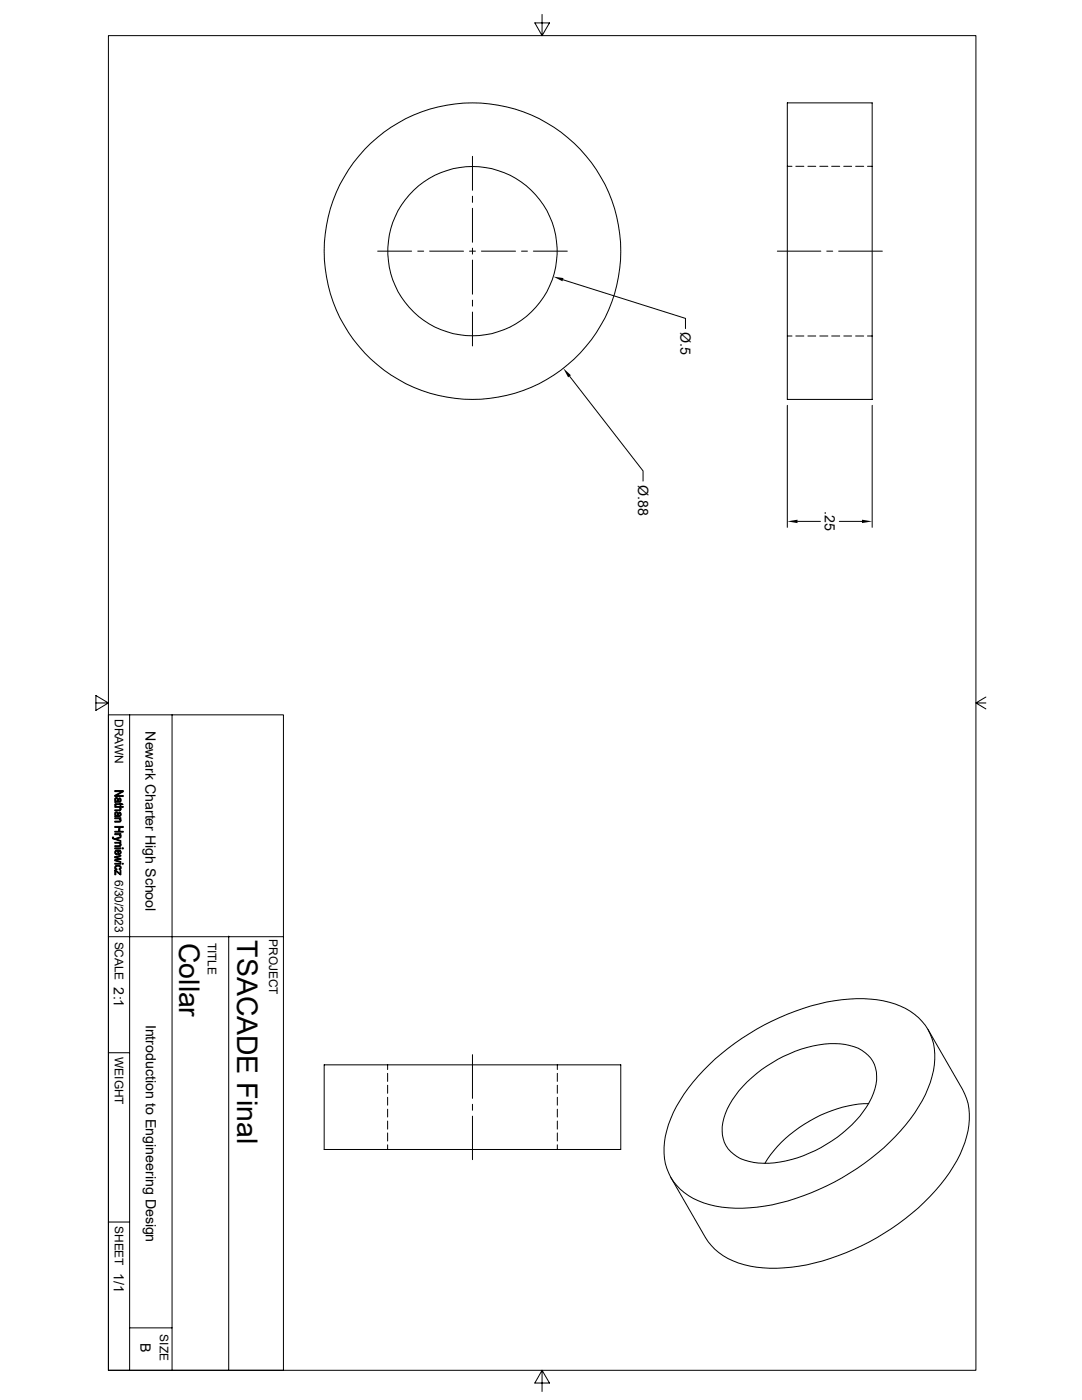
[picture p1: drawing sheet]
<svg xmlns="http://www.w3.org/2000/svg" width="216mm" height="279mm" viewBox="0 0 216 279" stroke-linecap="round" stroke-linejoin="round" font-family="sans-serif">
<g fill="none" stroke="#000" stroke-width=".2">
<path d="M21.6 7.1h173.1v266.4h-173.1zM108.2 2.9v4.2l1.4-2.5h-2.9l1.5 2.5M94.3 31.2v6.8M94.3 39.2v1.2M157.1 20.5h16.9v59.2h-16.9zM157.1 33.2h.9M158.8 33.2h1.6M161.2 33.2h1.6M163.6 33.2h1.6M165.9 33.2h1.7M168.4 33.2h1.5M170.7 33.2h1.6"/>
<path d="M173.1 33.2h.9M75.4 50.1h6.7M83.4 50.1h1.1M85.7 50.1h6.8M93.7 50.1h1.2M94.3 41.6v6.7M94.3 49.5v1.2M94.3 51.9v6.8M94.3 59.9v1.2M96.1 50.1h6.8M104.1 50.1h1.1M106.4 50.1h6.8"/>
<path d="M112.4 55.8l24.4 7.7v2.1M155.1 50.1h8.7M165 50.1h1.2M167.3 50.1h8.8M94.3 62.3v6.7M113.7 75.1l14.6 18.9v2M157.1 67.1h.9M158.8 67.1h1.6M161.2 67.1h1.6M163.6 67.1h1.6M165.9 67.1h1.7M168.4 67.1h1.5"/>
<path d="M170.7 67.1h1.6M173.1 67.1h.9M157.1 80.9v24.3M174 80.9v24.3M159.1 104.1h4.6M167.5 104.1h4.5M196.7 139.1l-2 1.2h2M19.1 140.3h2.5l-2.5-1.5v3l2.5-1.5M21.6 142.7h35v130.8h-35zM25.9 142.7v130.8M34.3 142.7v130.8M194.7 140.3l2 1.2"/>
<path d="M21.6 186.9h35M45.6 186.8v86.5M21.6 210.1h4.3M64.7 212.5h59.2v16.9h-59.2zM77.3 212.5v.9M77.3 214.2v1.6M77.3 216.6v1.6M77.3 219v1.6M94.3 210.5v8.7M111.2 212.5v.9M111.2 214.2v1.6M111.2 216.6v1.6"/>
<path d="M111.2 219v1.6M141.5 212.5a48.2 48.2 0 0 1 26.5-13 21.2 21.2 0 0 1 13.6 2.3 10.8 10.8 0 0 1 4.7 11.9 29 29 0 0 1-8.8 14.3 48.2 48.2 0 0 1-26.5 12.9 21.2 21.2 0 0 1-13.6-2.3 10.8 10.8 0 0 1-4.6-11.8 29 29 0 0 1 8.7-14.3zM149.1 215.9a26.7 26.7 0 0 1 17.6-7.6 9 9 0 0 1 7 2.9 7.7 7.7 0 0 1 .2 7.9 24.8 24.8 0 0 1-12.4 11 18.3 18.3 0 0 1-13 1.4 6.3 6.3 0 0 1-4.1-8.4 17.1 17.1 0 0 1 4.7-7.2zM185.2 205.4l6.9 12a12.8 12.8 0 0 1 .4 10.6 34.3 34.3 0 0 1-11.9 15.2 48.2 48.2 0 0 1-22.7 9.7 21.2 21.2 0 0 1-13.6-2.3 10.8 10.8 0 0 1-3.5-3.6l-6.9-12M77.3 221.4v1.5M77.3 223.7v1.6M77.3 226.1v1.6M77.3 228.5v.9M94.3 220.4v1.2M94.3 222.8v8.6M111.2 221.4v1.5M111.2 223.7v1.6"/>
<path d="M111.2 226.1v1.6M111.2 228.5v.9M173.4 220.3a26.2 26.2 0 0 0-19 9.4l-1.8 2.5M21.6 243.9h4.3M25.9 265h8.4M108.2 273.5l-1.5 2.5h2.9l-1.4-2.5v4.2"/>
<circle cx="94.3" cy="50.1" r="29.6"/>
<circle cx="94.3" cy="50.1" r="16.9"/>
</g>
<g fill="#000" stroke="#000" stroke-width=".2">
<path d="M23.1 159.6v.3z" fill-rule="evenodd"/>
<path d="M22.9 159.3l.3-.1 .3 .1v.6v-.1a.26 .26 0 0 0-.1-.3 .26 .26 0 0 0-.3 0l-.1 .4-.1-.2z" fill-rule="evenodd"/>
<path d="M23.8 159.2l.2 .1v.4v-.2l-.3-.1z" fill-rule="evenodd"/>
<path d="M23.1 159.7l.4 .2 .1-.5a.34 .34 0 0 0 .3 .5l.1-.6 .2 .3a.39 .39 0 0 1-.5 .5h-.8z" fill-rule="evenodd"/>
<path d="M22.9 158.7h1.7v.3h-1.7z" fill-rule="evenodd"/>
<path d="M22.9 157.8h1.7v.2h-1.7z" fill-rule="evenodd"/>
<path d="M22.9 158.7l1.4-.7h.3l-1.3 .7z" fill-rule="evenodd"/>
<path d="M22.4 167h.2v.4l-.2-.1z" fill-rule="evenodd"/>
<path d="M23.1 162.4v.4z" fill-rule="evenodd"/>
<path d="M22.9 160.5l.2-.1v.4h-.2z" fill-rule="evenodd"/>
<path d="M22.9 173.7l.2 .3v.6h-.2z" fill-rule="evenodd"/>
<path d="M23 169.8l.1 .4 .2 .2v.2l-.4-.3z" fill-rule="evenodd"/>
<path d="M23 172.8l.1 .6h.3l-.2 .2a.43 .43 0 0 1-.3-.3 .43 .43 0 0 1 .1-.5z" fill-rule="evenodd"/>
<path d="M22.9 162.1l.3-.1 .3 .1v.7v-.2a.26 .26 0 0 0-.1-.3 .26 .26 0 0 0-.3 0l-.1 .4-.1-.1z" fill-rule="evenodd"/>
<path d="M23.8 162.1h.2v.4v-.2l-.3-.1z" fill-rule="evenodd"/>
<path d="M24 163.4v.3z" fill-rule="evenodd"/>
<path d="M24 168.2v.3z" fill-rule="evenodd"/>
<path d="M23.1 169.7l.6-.1 .3 .2v.3l-.1-.2-.2-.1-.1 .8h-.1v-.8l-.3 .1-.1 .2z" fill-rule="evenodd"/>
<path d="M23.7 173.4l.3-.2v.3l-.2 .1z" fill-rule="evenodd"/>
<path d="M22.9 173.7l1.1 .6v.3z" fill-rule="evenodd"/>
<path d="M22.9 163.2h1.2v.2h-.1v.2l-.2-.2h-.9z" fill-rule="evenodd"/>
<path d="M22.9 166.4h1.2v.1h-.1v.3l-.2-.2h-.9z" fill-rule="evenodd"/>
<path d="M22.9 167.4l1.2-.4v.2l-.9 .3z" fill-rule="evenodd"/>
<path d="M22.6 167.1l.1 .2 1.4 .5v.1l-1.5-.5z" fill-rule="evenodd"/>
<path d="M22.9 168.1h1.2v.1h-.1v.2l-.2-.1h-.9z" fill-rule="evenodd"/>
<path d="M22.9 171l1.2 .3v.2l-1.2-.3z" fill-rule="evenodd"/>
<path d="M24 173.7h.1v.9h-.1z" fill-rule="evenodd"/>
<path d="M22.9 169.2h1.2v.2h-1.2z" fill-rule="evenodd"/>
<path d="M22.9 171l1.2-.3v.2l-.9 .2z" fill-rule="evenodd"/>
<path d="M22.9 171.6l1-.2 .2 .1-.9 .2z" fill-rule="evenodd"/>
<path d="M22.9 171.6l1.2 .4v.1l-1.2-.3z" fill-rule="evenodd"/>
<path d="M22.9 172.3h1.2v.2h-1.2z" fill-rule="evenodd"/>
<path d="M22.9 161.6h.9l.2-.5a.38 .38 0 0 1 .1 .5 .38 .38 0 0 1-.4 .2h-.8z" fill-rule="evenodd"/>
<path d="M23.1 162.6l.4 .2v-.6l.1 .1a.24 .24 0 0 0 0 .4 .24 .24 0 0 0 .4 0v-.6l.2 .3a.39 .39 0 0 1-.5 .5l-.8 .1z" fill-rule="evenodd"/>
<path d="M22.9 163.9h1l.1-.5a.38 .38 0 0 1 .1 .5 .38 .38 0 0 1-.4 .2h-.8z" fill-rule="evenodd"/>
<path d="M24 166.5l.2 .3-.1 .2-.2-.1z" fill-rule="evenodd"/>
<path d="M22.9 168.8l1-.1 .1-.4a.38 .38 0 0 1 .1 .5 .38 .38 0 0 1-.4 .2h-.8z" fill-rule="evenodd"/>
<path d="M23.7 169.8v.6l.3-.1v-.5l.1 .1a.49 .49 0 0 1-.5 .7z" fill-rule="evenodd"/>
<path d="M23.1 172.8l.6-.1a.44 .44 0 0 1 .4 .3 .44 .44 0 0 1-.1 .5v-.3a.5 .5 0 0 0-.4-.4 .5 .5 0 0 0-.5 .3z" fill-rule="evenodd"/>
<path d="M23.1 160.4h.9v-.1h.1v.1h.3l.2 .2h-.5v.2h-.1v-.2h-.8l-.1 .1z" fill-rule="evenodd"/>
<path d="M22.9 165.9h.8l.2-.8v.8h.7v.2h-1.7z" fill-rule="evenodd"/>
<path d="M22.9 164.9h1.7v.2h-.7l-.2 .8v-.8h-.8z" fill-rule="evenodd"/>
<path d="M24.4 169.2h.2v.2h-.2z" fill-rule="evenodd"/>
<path d="M24.4 172.3h.2v.2h-.2z" fill-rule="evenodd"/>
<path d="M22.9 161h1.7v.1h-.6v.3l-.3-.3h-.8z" fill-rule="evenodd"/>
</g>
<path d="M110.4 55.2l2 .3-.2 .6zM112.4 73.5l1.5 1.4-.5 .4zM157.1 104.1l2-.4v.7zM172 103.7l2 .4-2 .3z" fill="#000"/>
<g font-size="5.7">
<text x="35.7" y="188.1" transform="rotate(90 35.7 188.1)">Collar</text>
<text x="47.3" y="187.7" transform="rotate(90 47.3 187.7)">TSACADE Final</text>
</g>
<g font-size="2.8">
<text x="135.8" y="66.3" transform="rotate(90 135.8 66.3)">Ø.5</text>
<text x="127.3" y="96.7" transform="rotate(90 127.3 96.7)">Ø.88</text>
<text x="164.6" y="102" transform="rotate(90 164.6 102)">.25</text>
<text x="29" y="145.9" transform="rotate(90 29 145.9)">Newark Charter High School</text>
<text x="22.7" y="197.1" transform="rotate(90 22.7 197.1)">2:1</text>
<text x="29.1" y="204.5" transform="rotate(90 29.1 204.5)">Introduction to Engineering Design</text>
<text x="22.7" y="254" transform="rotate(90 22.7 254)">1/1</text>
<text x="28" y="268" transform="rotate(90 28 268)">B</text>
</g>
<g font-size="2.4">
<text x="22.9" y="143.5" transform="rotate(90 22.9 143.5)">DRAWN</text>
<text x="22.9" y="175.6" transform="rotate(90 22.9 175.6)">6/30/2023</text>
<text x="22.9" y="187.9" transform="rotate(90 22.9 187.9)">SCALE</text>
<text x="41.5" y="188.1" transform="rotate(90 41.5 188.1)">TITLE</text>
<text x="53.7" y="187.4" transform="rotate(90 53.7 187.4)">PROJECT</text>
<text x="22.9" y="211" transform="rotate(90 22.9 211)">WEIGHT</text>
<text x="22.9" y="244.7" transform="rotate(90 22.9 244.7)">SHEET</text>
<text x="31.9" y="266.3" transform="rotate(90 31.9 266.3)">SIZE</text>
</g>
</svg>
